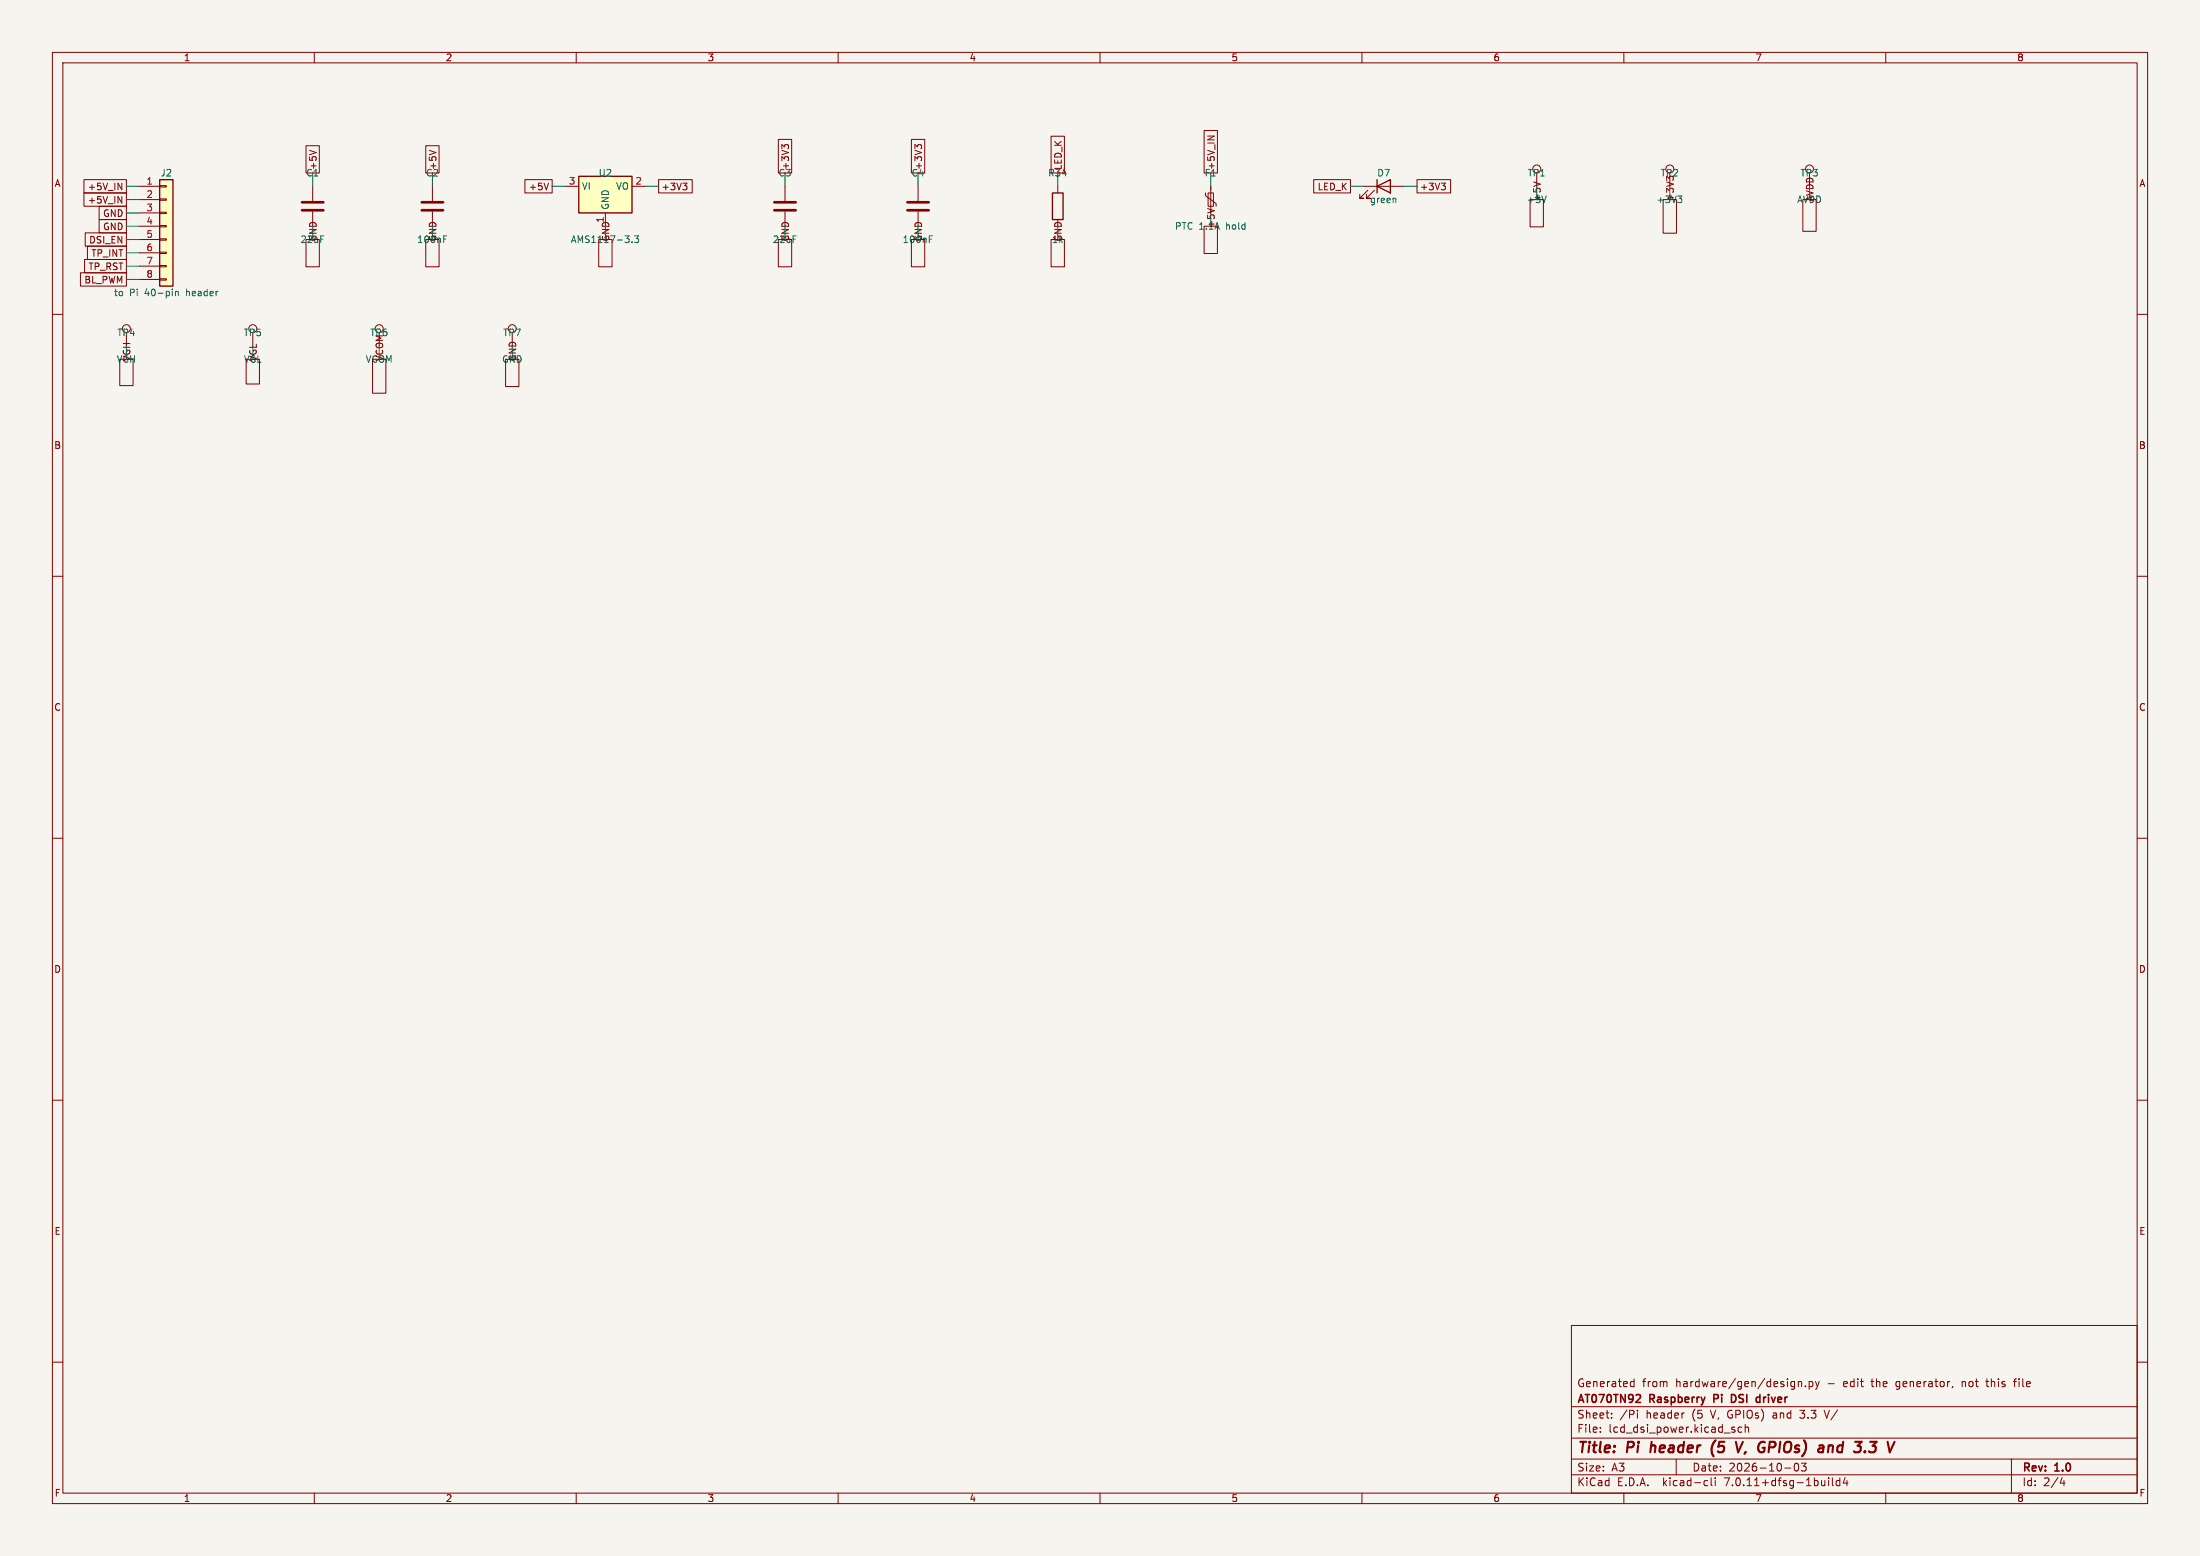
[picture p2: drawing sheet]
(kicad_sch
 (version 20230121)
 (generator eeschema)
 (paper "A3")
 (title_block
  (title "Pi header (5 V, GPIOs) and 3.3 V")
  (date "2026-10-03")
  (rev "1.0")
  (company "AT070TN92 Raspberry Pi DSI driver")
  (comment 1 "Generated from hardware/gen/design.py - edit the generator, not this file"))
 (lib_symbols
  (symbol "Connector:TestPoint"
   (pin_numbers hide)
   (pin_names
    (offset 0.762) hide) (in_bom yes) (on_board yes)
   (property "Reference" "TP" (at 0 6.858 0) (effects (font (size 1.27 1.27))))
   (property "Value" "TestPoint" (at 0 5.08 0) (effects (font (size 1.27 1.27))))
   (property "Footprint" "" (at 5.08 0 0) (effects (font (size 1.27 1.27)) hide))
   (property "Datasheet" "~" (at 5.08 0 0) (effects (font (size 1.27 1.27)) hide))
   (symbol "TestPoint_0_1"
    (circle (center 0 3.302) (radius 0.762) (stroke (width 0) (type default)) (fill (type none))))
   (symbol "TestPoint_1_1"
    (pin passive line (at 0 0 90) (length 2.54) (name "1" (effects (font (size 1.27 1.27)))) (number "1" (effects (font (size 1.27 1.27)))))))
  (symbol "Connector_Generic:Conn_01x08"
   (pin_names
    (offset 1.016) hide) (in_bom yes) (on_board yes)
   (property "Reference" "J" (at 0 10.16 0) (effects (font (size 1.27 1.27))))
   (property "Value" "Conn_01x08" (at 0 -12.7 0) (effects (font (size 1.27 1.27))))
   (property "Footprint" "" (at 0 0 0) (effects (font (size 1.27 1.27)) hide))
   (property "Datasheet" "~" (at 0 0 0) (effects (font (size 1.27 1.27)) hide))
   (symbol "Conn_01x08_1_1"
    (rectangle (start -1.27 -10.033) (end 0 -10.287) (stroke (width 0.1524) (type default)) (fill (type none)))
    (rectangle (start -1.27 -7.493) (end 0 -7.747) (stroke (width 0.1524) (type default)) (fill (type none)))
    (rectangle (start -1.27 -4.953) (end 0 -5.207) (stroke (width 0.1524) (type default)) (fill (type none)))
    (rectangle (start -1.27 -2.413) (end 0 -2.667) (stroke (width 0.1524) (type default)) (fill (type none)))
    (rectangle (start -1.27 0.127) (end 0 -0.127) (stroke (width 0.1524) (type default)) (fill (type none)))
    (rectangle (start -1.27 2.667) (end 0 2.413) (stroke (width 0.1524) (type default)) (fill (type none)))
    (rectangle (start -1.27 5.207) (end 0 4.953) (stroke (width 0.1524) (type default)) (fill (type none)))
    (rectangle (start -1.27 7.747) (end 0 7.493) (stroke (width 0.1524) (type default)) (fill (type none)))
    (rectangle (start -1.27 8.89) (end 1.27 -11.43) (stroke (width 0.254) (type default)) (fill (type background)))
    (pin passive line (at -5.08 7.62 0) (length 3.81) (name "Pin_1" (effects (font (size 1.27 1.27)))) (number "1" (effects (font (size 1.27 1.27)))))
    (pin passive line (at -5.08 5.08 0) (length 3.81) (name "Pin_2" (effects (font (size 1.27 1.27)))) (number "2" (effects (font (size 1.27 1.27)))))
    (pin passive line (at -5.08 2.54 0) (length 3.81) (name "Pin_3" (effects (font (size 1.27 1.27)))) (number "3" (effects (font (size 1.27 1.27)))))
    (pin passive line (at -5.08 0 0) (length 3.81) (name "Pin_4" (effects (font (size 1.27 1.27)))) (number "4" (effects (font (size 1.27 1.27)))))
    (pin passive line (at -5.08 -2.54 0) (length 3.81) (name "Pin_5" (effects (font (size 1.27 1.27)))) (number "5" (effects (font (size 1.27 1.27)))))
    (pin passive line (at -5.08 -5.08 0) (length 3.81) (name "Pin_6" (effects (font (size 1.27 1.27)))) (number "6" (effects (font (size 1.27 1.27)))))
    (pin passive line (at -5.08 -7.62 0) (length 3.81) (name "Pin_7" (effects (font (size 1.27 1.27)))) (number "7" (effects (font (size 1.27 1.27)))))
    (pin passive line (at -5.08 -10.16 0) (length 3.81) (name "Pin_8" (effects (font (size 1.27 1.27)))) (number "8" (effects (font (size 1.27 1.27)))))))
  (symbol "Device:C"
   (pin_numbers hide)
   (pin_names
    (offset 0.254)) (in_bom yes) (on_board yes)
   (property "Reference" "C" (at 0.635 2.54 0) (effects (font (size 1.27 1.27)) (justify left)))
   (property "Value" "C" (at 0.635 -2.54 0) (effects (font (size 1.27 1.27)) (justify left)))
   (property "Footprint" "" (at 0.9652 -3.81 0) (effects (font (size 1.27 1.27)) hide))
   (property "Datasheet" "~" (at 0 0 0) (effects (font (size 1.27 1.27)) hide))
   (symbol "C_0_1"
    (polyline (pts (xy -2.032 -0.762) (xy 2.032 -0.762)) (stroke (width 0.508) (type default)) (fill (type none)))
    (polyline (pts (xy -2.032 0.762) (xy 2.032 0.762)) (stroke (width 0.508) (type default)) (fill (type none))))
   (symbol "C_1_1"
    (pin passive line (at 0 3.81 270) (length 2.794) (name "~" (effects (font (size 1.27 1.27)))) (number "1" (effects (font (size 1.27 1.27)))))
    (pin passive line (at 0 -3.81 90) (length 2.794) (name "~" (effects (font (size 1.27 1.27)))) (number "2" (effects (font (size 1.27 1.27)))))))
  (symbol "Device:LED"
   (pin_numbers hide)
   (pin_names
    (offset 1.016) hide) (in_bom yes) (on_board yes)
   (property "Reference" "D" (at 0 2.54 0) (effects (font (size 1.27 1.27))))
   (property "Value" "LED" (at 0 -2.54 0) (effects (font (size 1.27 1.27))))
   (property "Footprint" "" (at 0 0 0) (effects (font (size 1.27 1.27)) hide))
   (property "Datasheet" "~" (at 0 0 0) (effects (font (size 1.27 1.27)) hide))
   (symbol "LED_0_1"
    (polyline (pts (xy -1.27 -1.27) (xy -1.27 1.27)) (stroke (width 0.254) (type default)) (fill (type none)))
    (polyline (pts (xy -1.27 0) (xy 1.27 0)) (stroke (width 0) (type default)) (fill (type none)))
    (polyline (pts (xy 1.27 -1.27) (xy 1.27 1.27) (xy -1.27 0) (xy 1.27 -1.27)) (stroke (width 0.254) (type default)) (fill (type none)))
    (polyline (pts (xy -3.048 -0.762) (xy -4.572 -2.286) (xy -3.81 -2.286) (xy -4.572 -2.286) (xy -4.572 -1.524)) (stroke (width 0) (type default)) (fill (type none)))
    (polyline (pts (xy -1.778 -0.762) (xy -3.302 -2.286) (xy -2.54 -2.286) (xy -3.302 -2.286) (xy -3.302 -1.524)) (stroke (width 0) (type default)) (fill (type none))))
   (symbol "LED_1_1"
    (pin passive line (at -3.81 0 0) (length 2.54) (name "K" (effects (font (size 1.27 1.27)))) (number "1" (effects (font (size 1.27 1.27)))))
    (pin passive line (at 3.81 0 180) (length 2.54) (name "A" (effects (font (size 1.27 1.27)))) (number "2" (effects (font (size 1.27 1.27)))))))
  (symbol "Device:Polyfuse_Small"
   (pin_numbers hide)
   (pin_names
    (offset 0)) (in_bom yes) (on_board yes)
   (property "Reference" "F" (at -1.905 0 90) (effects (font (size 1.27 1.27))))
   (property "Value" "Polyfuse_Small" (at 1.905 0 90) (effects (font (size 1.27 1.27))))
   (property "Footprint" "" (at 1.27 -5.08 0) (effects (font (size 1.27 1.27)) (justify left) hide))
   (property "Datasheet" "~" (at 0 0 0) (effects (font (size 1.27 1.27)) hide))
   (symbol "Polyfuse_Small_0_1"
    (rectangle (start -0.508 1.27) (end 0.508 -1.27) (stroke (width 0) (type default)) (fill (type none)))
    (polyline (pts (xy 0 2.54) (xy 0 -2.54)) (stroke (width 0) (type default)) (fill (type none)))
    (polyline (pts (xy -1.016 1.27) (xy -1.016 0.762) (xy 1.016 -0.762) (xy 1.016 -1.27)) (stroke (width 0) (type default)) (fill (type none))))
   (symbol "Polyfuse_Small_1_1"
    (pin passive line (at 0 2.54 270) (length 0.635) (name "~" (effects (font (size 1.27 1.27)))) (number "1" (effects (font (size 1.27 1.27)))))
    (pin passive line (at 0 -2.54 90) (length 0.635) (name "~" (effects (font (size 1.27 1.27)))) (number "2" (effects (font (size 1.27 1.27)))))))
  (symbol "Device:R"
   (pin_numbers hide)
   (pin_names
    (offset 0)) (in_bom yes) (on_board yes)
   (property "Reference" "R" (at 2.032 0 90) (effects (font (size 1.27 1.27))))
   (property "Value" "R" (at 0 0 90) (effects (font (size 1.27 1.27))))
   (property "Footprint" "" (at -1.778 0 90) (effects (font (size 1.27 1.27)) hide))
   (property "Datasheet" "~" (at 0 0 0) (effects (font (size 1.27 1.27)) hide))
   (symbol "R_0_1"
    (rectangle (start -1.016 -2.54) (end 1.016 2.54) (stroke (width 0.254) (type default)) (fill (type none))))
   (symbol "R_1_1"
    (pin passive line (at 0 3.81 270) (length 1.27) (name "~" (effects (font (size 1.27 1.27)))) (number "1" (effects (font (size 1.27 1.27)))))
    (pin passive line (at 0 -3.81 90) (length 1.27) (name "~" (effects (font (size 1.27 1.27)))) (number "2" (effects (font (size 1.27 1.27)))))))
  (symbol "Regulator_Linear:AMS1117-3.3" (in_bom yes) (on_board yes)
   (property "Reference" "U" (at -3.81 3.175 0) (effects (font (size 1.27 1.27))))
   (property "Value" "AMS1117-3.3" (at 0 3.175 0) (effects (font (size 1.27 1.27)) (justify left)))
   (property "Footprint" "Package_TO_SOT_SMD:SOT-223-3_TabPin2" (at 0 5.08 0) (effects (font (size 1.27 1.27)) hide))
   (property "Datasheet" "http://www.advanced-monolithic.com/pdf/ds1117.pdf" (at 2.54 -6.35 0) (effects (font (size 1.27 1.27)) hide))
   (symbol "AMS1117-3.3_0_1"
    (rectangle (start -5.08 -5.08) (end 5.08 1.905) (stroke (width 0.254) (type default)) (fill (type background))))
   (symbol "AMS1117-3.3_1_1"
    (pin power_in line (at 0 -7.62 90) (length 2.54) (name "GND" (effects (font (size 1.27 1.27)))) (number "1" (effects (font (size 1.27 1.27)))))
    (pin power_out line (at 7.62 0 180) (length 2.54) (name "VO" (effects (font (size 1.27 1.27)))) (number "2" (effects (font (size 1.27 1.27)))))
    (pin power_in line (at -7.62 0 0) (length 2.54) (name "VI" (effects (font (size 1.27 1.27)))) (number "3" (effects (font (size 1.27 1.27))))))))
 (symbol
  (lib_id "Connector_Generic:Conn_01x08") (at 31.75 43.18 0) (unit 1) (in_bom yes) (on_board yes) (dnp no)
  (property "Reference" "J2" (at 31.75 33.02 0) (effects (font (size 1.27 1.27))))
  (property "Value" "to Pi 40-pin header" (at 31.75 55.88 0) (effects (font (size 1.27 1.27))))
  (property "Footprint" "Connector_PinHeader_2.54mm:PinHeader_1x08_P2.54mm_Vertical" (at 31.75 43.18 0) (effects (font (size 1.27 1.27)) hide))
  (property "Datasheet" "" (at 31.75 43.18 0) (effects (font (size 1.27 1.27)) hide))
  (property "MPN" "1x8 2.54mm pin header" (at 31.75 43.18 0) (effects (font (size 1.27 1.27)) hide))
  (property "LCSC" "" (at 31.75 43.18 0) (effects (font (size 1.27 1.27)) hide)) (pin "1") (pin "2") (pin "3") (pin "4") (pin "5") (pin "6") (pin "7") (pin "8"))
 (wire (pts (xy 26.67 35.56) (xy 24.13 35.56)) (stroke (width 0) (type default)))
 (global_label "+5V_IN"
  (shape passive) (at 24.13 35.56 180) (fields_autoplaced) (effects (font (size 1.27 1.27)) (justify right))
  (property "Intersheetrefs" "${INTERSHEET_REFS}" (at 24.13 35.56 0) (effects (font (size 1.27 1.27)) hide)))
 (wire (pts (xy 26.67 38.1) (xy 24.13 38.1)) (stroke (width 0) (type default)))
 (global_label "+5V_IN"
  (shape passive) (at 24.13 38.1 180) (fields_autoplaced) (effects (font (size 1.27 1.27)) (justify right))
  (property "Intersheetrefs" "${INTERSHEET_REFS}" (at 24.13 38.1 0) (effects (font (size 1.27 1.27)) hide)))
 (wire (pts (xy 26.67 40.64) (xy 24.13 40.64)) (stroke (width 0) (type default)))
 (global_label "GND"
  (shape passive) (at 24.13 40.64 180) (fields_autoplaced) (effects (font (size 1.27 1.27)) (justify right))
  (property "Intersheetrefs" "${INTERSHEET_REFS}" (at 24.13 40.64 0) (effects (font (size 1.27 1.27)) hide)))
 (wire (pts (xy 26.67 43.18) (xy 24.13 43.18)) (stroke (width 0) (type default)))
 (global_label "GND"
  (shape passive) (at 24.13 43.18 180) (fields_autoplaced) (effects (font (size 1.27 1.27)) (justify right))
  (property "Intersheetrefs" "${INTERSHEET_REFS}" (at 24.13 43.18 0) (effects (font (size 1.27 1.27)) hide)))
 (wire (pts (xy 26.67 45.72) (xy 24.13 45.72)) (stroke (width 0) (type default)))
 (global_label "DSI_EN"
  (shape passive) (at 24.13 45.72 180) (fields_autoplaced) (effects (font (size 1.27 1.27)) (justify right))
  (property "Intersheetrefs" "${INTERSHEET_REFS}" (at 24.13 45.72 0) (effects (font (size 1.27 1.27)) hide)))
 (wire (pts (xy 26.67 48.26) (xy 24.13 48.26)) (stroke (width 0) (type default)))
 (global_label "TP_INT"
  (shape passive) (at 24.13 48.26 180) (fields_autoplaced) (effects (font (size 1.27 1.27)) (justify right))
  (property "Intersheetrefs" "${INTERSHEET_REFS}" (at 24.13 48.26 0) (effects (font (size 1.27 1.27)) hide)))
 (wire (pts (xy 26.67 50.8) (xy 24.13 50.8)) (stroke (width 0) (type default)))
 (global_label "TP_RST"
  (shape passive) (at 24.13 50.8 180) (fields_autoplaced) (effects (font (size 1.27 1.27)) (justify right))
  (property "Intersheetrefs" "${INTERSHEET_REFS}" (at 24.13 50.8 0) (effects (font (size 1.27 1.27)) hide)))
 (wire (pts (xy 26.67 53.34) (xy 24.13 53.34)) (stroke (width 0) (type default)))
 (global_label "BL_PWM"
  (shape passive) (at 24.13 53.34 180) (fields_autoplaced) (effects (font (size 1.27 1.27)) (justify right))
  (property "Intersheetrefs" "${INTERSHEET_REFS}" (at 24.13 53.34 0) (effects (font (size 1.27 1.27)) hide)))
 (symbol
  (lib_id "Device:Polyfuse_Small") (at 231.14 38.1 0) (unit 1) (in_bom yes) (on_board yes) (dnp no)
  (property "Reference" "F1" (at 231.14 33.02 0) (effects (font (size 1.27 1.27))))
  (property "Value" "PTC 1.1A hold" (at 231.14 43.18 0) (effects (font (size 1.27 1.27))))
  (property "Footprint" "Fuse:Fuse_1206_3216Metric" (at 231.14 38.1 0) (effects (font (size 1.27 1.27)) hide))
  (property "Datasheet" "" (at 231.14 38.1 0) (effects (font (size 1.27 1.27)) hide))
  (property "MPN" "1206L110/16 (or BSMD1206-110)" (at 231.14 38.1 0) (effects (font (size 1.27 1.27)) hide))
  (property "LCSC" "" (at 231.14 38.1 0) (effects (font (size 1.27 1.27)) hide)) (pin "1") (pin "2"))
 (wire (pts (xy 231.14 35.56) (xy 231.14 33.02)) (stroke (width 0) (type default)))
 (global_label "+5V_IN"
  (shape passive) (at 231.14 33.02 90) (fields_autoplaced) (effects (font (size 1.27 1.27)) (justify left))
  (property "Intersheetrefs" "${INTERSHEET_REFS}" (at 231.14 33.02 0) (effects (font (size 1.27 1.27)) hide)))
 (wire (pts (xy 231.14 40.64) (xy 231.14 43.18)) (stroke (width 0) (type default)))
 (global_label "+5V"
  (shape passive) (at 231.14 43.18 270) (fields_autoplaced) (effects (font (size 1.27 1.27)) (justify left))
  (property "Intersheetrefs" "${INTERSHEET_REFS}" (at 231.14 43.18 0) (effects (font (size 1.27 1.27)) hide)))
 (symbol
  (lib_id "Device:C") (at 59.69 39.37 0) (unit 1) (in_bom yes) (on_board yes) (dnp no)
  (property "Reference" "C1" (at 59.69 33.02 0) (effects (font (size 1.27 1.27))))
  (property "Value" "22uF" (at 59.69 45.72 0) (effects (font (size 1.27 1.27))))
  (property "Footprint" "Capacitor_SMD:C_0805_2012Metric" (at 59.69 39.37 0) (effects (font (size 1.27 1.27)) hide))
  (property "Datasheet" "" (at 59.69 39.37 0) (effects (font (size 1.27 1.27)) hide))
  (property "MPN" "" (at 59.69 39.37 0) (effects (font (size 1.27 1.27)) hide))
  (property "LCSC" "" (at 59.69 39.37 0) (effects (font (size 1.27 1.27)) hide)) (pin "1") (pin "2"))
 (wire (pts (xy 59.69 35.56) (xy 59.69 33.02)) (stroke (width 0) (type default)))
 (global_label "+5V"
  (shape passive) (at 59.69 33.02 90) (fields_autoplaced) (effects (font (size 1.27 1.27)) (justify left))
  (property "Intersheetrefs" "${INTERSHEET_REFS}" (at 59.69 33.02 0) (effects (font (size 1.27 1.27)) hide)))
 (wire (pts (xy 59.69 43.18) (xy 59.69 45.72)) (stroke (width 0) (type default)))
 (global_label "GND"
  (shape passive) (at 59.69 45.72 270) (fields_autoplaced) (effects (font (size 1.27 1.27)) (justify left))
  (property "Intersheetrefs" "${INTERSHEET_REFS}" (at 59.69 45.72 0) (effects (font (size 1.27 1.27)) hide)))
 (symbol
  (lib_id "Device:C") (at 82.55 39.37 0) (unit 1) (in_bom yes) (on_board yes) (dnp no)
  (property "Reference" "C2" (at 82.55 33.02 0) (effects (font (size 1.27 1.27))))
  (property "Value" "100nF" (at 82.55 45.72 0) (effects (font (size 1.27 1.27))))
  (property "Footprint" "Capacitor_SMD:C_0603_1608Metric" (at 82.55 39.37 0) (effects (font (size 1.27 1.27)) hide))
  (property "Datasheet" "" (at 82.55 39.37 0) (effects (font (size 1.27 1.27)) hide))
  (property "MPN" "" (at 82.55 39.37 0) (effects (font (size 1.27 1.27)) hide))
  (property "LCSC" "C14663" (at 82.55 39.37 0) (effects (font (size 1.27 1.27)) hide)) (pin "1") (pin "2"))
 (wire (pts (xy 82.55 35.56) (xy 82.55 33.02)) (stroke (width 0) (type default)))
 (global_label "+5V"
  (shape passive) (at 82.55 33.02 90) (fields_autoplaced) (effects (font (size 1.27 1.27)) (justify left))
  (property "Intersheetrefs" "${INTERSHEET_REFS}" (at 82.55 33.02 0) (effects (font (size 1.27 1.27)) hide)))
 (wire (pts (xy 82.55 43.18) (xy 82.55 45.72)) (stroke (width 0) (type default)))
 (global_label "GND"
  (shape passive) (at 82.55 45.72 270) (fields_autoplaced) (effects (font (size 1.27 1.27)) (justify left))
  (property "Intersheetrefs" "${INTERSHEET_REFS}" (at 82.55 45.72 0) (effects (font (size 1.27 1.27)) hide)))
 (symbol
  (lib_id "Regulator_Linear:AMS1117-3.3") (at 115.57 35.56 0) (unit 1) (in_bom yes) (on_board yes) (dnp no)
  (property "Reference" "U2" (at 115.57 33.02 0) (effects (font (size 1.27 1.27))))
  (property "Value" "AMS1117-3.3" (at 115.57 45.72 0) (effects (font (size 1.27 1.27))))
  (property "Footprint" "Package_TO_SOT_SMD:SOT-223-3_TabPin2" (at 115.57 35.56 0) (effects (font (size 1.27 1.27)) hide))
  (property "Datasheet" "" (at 115.57 35.56 0) (effects (font (size 1.27 1.27)) hide))
  (property "MPN" "AMS1117-3.3" (at 115.57 35.56 0) (effects (font (size 1.27 1.27)) hide))
  (property "LCSC" "C6186" (at 115.57 35.56 0) (effects (font (size 1.27 1.27)) hide)) (pin "1") (pin "2") (pin "3"))
 (wire (pts (xy 115.57 43.18) (xy 115.57 45.72)) (stroke (width 0) (type default)))
 (global_label "GND"
  (shape passive) (at 115.57 45.72 270) (fields_autoplaced) (effects (font (size 1.27 1.27)) (justify left))
  (property "Intersheetrefs" "${INTERSHEET_REFS}" (at 115.57 45.72 0) (effects (font (size 1.27 1.27)) hide)))
 (wire (pts (xy 123.19 35.56) (xy 125.73 35.56)) (stroke (width 0) (type default)))
 (global_label "+3V3"
  (shape passive) (at 125.73 35.56 0) (fields_autoplaced) (effects (font (size 1.27 1.27)) (justify left))
  (property "Intersheetrefs" "${INTERSHEET_REFS}" (at 125.73 35.56 0) (effects (font (size 1.27 1.27)) hide)))
 (wire (pts (xy 107.95 35.56) (xy 105.41 35.56)) (stroke (width 0) (type default)))
 (global_label "+5V"
  (shape passive) (at 105.41 35.56 180) (fields_autoplaced) (effects (font (size 1.27 1.27)) (justify right))
  (property "Intersheetrefs" "${INTERSHEET_REFS}" (at 105.41 35.56 0) (effects (font (size 1.27 1.27)) hide)))
 (symbol
  (lib_id "Device:C") (at 149.86 39.37 0) (unit 1) (in_bom yes) (on_board yes) (dnp no)
  (property "Reference" "C3" (at 149.86 33.02 0) (effects (font (size 1.27 1.27))))
  (property "Value" "22uF" (at 149.86 45.72 0) (effects (font (size 1.27 1.27))))
  (property "Footprint" "Capacitor_SMD:C_0805_2012Metric" (at 149.86 39.37 0) (effects (font (size 1.27 1.27)) hide))
  (property "Datasheet" "" (at 149.86 39.37 0) (effects (font (size 1.27 1.27)) hide))
  (property "MPN" "" (at 149.86 39.37 0) (effects (font (size 1.27 1.27)) hide))
  (property "LCSC" "" (at 149.86 39.37 0) (effects (font (size 1.27 1.27)) hide)) (pin "1") (pin "2"))
 (wire (pts (xy 149.86 35.56) (xy 149.86 33.02)) (stroke (width 0) (type default)))
 (global_label "+3V3"
  (shape passive) (at 149.86 33.02 90) (fields_autoplaced) (effects (font (size 1.27 1.27)) (justify left))
  (property "Intersheetrefs" "${INTERSHEET_REFS}" (at 149.86 33.02 0) (effects (font (size 1.27 1.27)) hide)))
 (wire (pts (xy 149.86 43.18) (xy 149.86 45.72)) (stroke (width 0) (type default)))
 (global_label "GND"
  (shape passive) (at 149.86 45.72 270) (fields_autoplaced) (effects (font (size 1.27 1.27)) (justify left))
  (property "Intersheetrefs" "${INTERSHEET_REFS}" (at 149.86 45.72 0) (effects (font (size 1.27 1.27)) hide)))
 (symbol
  (lib_id "Device:C") (at 175.26 39.37 0) (unit 1) (in_bom yes) (on_board yes) (dnp no)
  (property "Reference" "C4" (at 175.26 33.02 0) (effects (font (size 1.27 1.27))))
  (property "Value" "100nF" (at 175.26 45.72 0) (effects (font (size 1.27 1.27))))
  (property "Footprint" "Capacitor_SMD:C_0603_1608Metric" (at 175.26 39.37 0) (effects (font (size 1.27 1.27)) hide))
  (property "Datasheet" "" (at 175.26 39.37 0) (effects (font (size 1.27 1.27)) hide))
  (property "MPN" "" (at 175.26 39.37 0) (effects (font (size 1.27 1.27)) hide))
  (property "LCSC" "C14663" (at 175.26 39.37 0) (effects (font (size 1.27 1.27)) hide)) (pin "1") (pin "2"))
 (wire (pts (xy 175.26 35.56) (xy 175.26 33.02)) (stroke (width 0) (type default)))
 (global_label "+3V3"
  (shape passive) (at 175.26 33.02 90) (fields_autoplaced) (effects (font (size 1.27 1.27)) (justify left))
  (property "Intersheetrefs" "${INTERSHEET_REFS}" (at 175.26 33.02 0) (effects (font (size 1.27 1.27)) hide)))
 (wire (pts (xy 175.26 43.18) (xy 175.26 45.72)) (stroke (width 0) (type default)))
 (global_label "GND"
  (shape passive) (at 175.26 45.72 270) (fields_autoplaced) (effects (font (size 1.27 1.27)) (justify left))
  (property "Intersheetrefs" "${INTERSHEET_REFS}" (at 175.26 45.72 0) (effects (font (size 1.27 1.27)) hide)))
 (symbol
  (lib_id "Device:LED") (at 264.16 35.56 0) (unit 1) (in_bom yes) (on_board yes) (dnp no)
  (property "Reference" "D7" (at 264.16 33.02 0) (effects (font (size 1.27 1.27))))
  (property "Value" "green" (at 264.16 38.1 0) (effects (font (size 1.27 1.27))))
  (property "Footprint" "LED_SMD:LED_0603_1608Metric" (at 264.16 35.56 0) (effects (font (size 1.27 1.27)) hide))
  (property "Datasheet" "" (at 264.16 35.56 0) (effects (font (size 1.27 1.27)) hide))
  (property "MPN" "" (at 264.16 35.56 0) (effects (font (size 1.27 1.27)) hide))
  (property "LCSC" "" (at 264.16 35.56 0) (effects (font (size 1.27 1.27)) hide)) (pin "1") (pin "2"))
 (wire (pts (xy 260.35 35.56) (xy 257.81 35.56)) (stroke (width 0) (type default)))
 (global_label "LED_K"
  (shape passive) (at 257.81 35.56 180) (fields_autoplaced) (effects (font (size 1.27 1.27)) (justify right))
  (property "Intersheetrefs" "${INTERSHEET_REFS}" (at 257.81 35.56 0) (effects (font (size 1.27 1.27)) hide)))
 (wire (pts (xy 267.97 35.56) (xy 270.51 35.56)) (stroke (width 0) (type default)))
 (global_label "+3V3"
  (shape passive) (at 270.51 35.56 0) (fields_autoplaced) (effects (font (size 1.27 1.27)) (justify left))
  (property "Intersheetrefs" "${INTERSHEET_REFS}" (at 270.51 35.56 0) (effects (font (size 1.27 1.27)) hide)))
 (symbol
  (lib_id "Device:R") (at 201.93 39.37 0) (unit 1) (in_bom yes) (on_board yes) (dnp no)
  (property "Reference" "R34" (at 201.93 33.02 0) (effects (font (size 1.27 1.27))))
  (property "Value" "1k" (at 201.93 45.72 0) (effects (font (size 1.27 1.27))))
  (property "Footprint" "Resistor_SMD:R_0603_1608Metric" (at 201.93 39.37 0) (effects (font (size 1.27 1.27)) hide))
  (property "Datasheet" "" (at 201.93 39.37 0) (effects (font (size 1.27 1.27)) hide))
  (property "MPN" "" (at 201.93 39.37 0) (effects (font (size 1.27 1.27)) hide))
  (property "LCSC" "C21190" (at 201.93 39.37 0) (effects (font (size 1.27 1.27)) hide)) (pin "1") (pin "2"))
 (wire (pts (xy 201.93 35.56) (xy 201.93 33.02)) (stroke (width 0) (type default)))
 (global_label "LED_K"
  (shape passive) (at 201.93 33.02 90) (fields_autoplaced) (effects (font (size 1.27 1.27)) (justify left))
  (property "Intersheetrefs" "${INTERSHEET_REFS}" (at 201.93 33.02 0) (effects (font (size 1.27 1.27)) hide)))
 (wire (pts (xy 201.93 43.18) (xy 201.93 45.72)) (stroke (width 0) (type default)))
 (global_label "GND"
  (shape passive) (at 201.93 45.72 270) (fields_autoplaced) (effects (font (size 1.27 1.27)) (justify left))
  (property "Intersheetrefs" "${INTERSHEET_REFS}" (at 201.93 45.72 0) (effects (font (size 1.27 1.27)) hide)))
 (symbol
  (lib_id "Connector:TestPoint") (at 293.37 35.56 0) (unit 1) (in_bom yes) (on_board yes) (dnp no)
  (property "Reference" "TP1" (at 293.37 33.02 0) (effects (font (size 1.27 1.27))))
  (property "Value" "+5V" (at 293.37 38.1 0) (effects (font (size 1.27 1.27))))
  (property "Footprint" "TestPoint:TestPoint_Pad_D1.0mm" (at 293.37 35.56 0) (effects (font (size 1.27 1.27)) hide))
  (property "Datasheet" "" (at 293.37 35.56 0) (effects (font (size 1.27 1.27)) hide))
  (property "MPN" "" (at 293.37 35.56 0) (effects (font (size 1.27 1.27)) hide))
  (property "LCSC" "" (at 293.37 35.56 0) (effects (font (size 1.27 1.27)) hide)) (pin "1"))
 (wire (pts (xy 293.37 35.56) (xy 293.37 38.1)) (stroke (width 0) (type default)))
 (global_label "+5V"
  (shape passive) (at 293.37 38.1 270) (fields_autoplaced) (effects (font (size 1.27 1.27)) (justify left))
  (property "Intersheetrefs" "${INTERSHEET_REFS}" (at 293.37 38.1 0) (effects (font (size 1.27 1.27)) hide)))
 (symbol
  (lib_id "Connector:TestPoint") (at 318.77 35.56 0) (unit 1) (in_bom yes) (on_board yes) (dnp no)
  (property "Reference" "TP2" (at 318.77 33.02 0) (effects (font (size 1.27 1.27))))
  (property "Value" "+3V3" (at 318.77 38.1 0) (effects (font (size 1.27 1.27))))
  (property "Footprint" "TestPoint:TestPoint_Pad_D1.0mm" (at 318.77 35.56 0) (effects (font (size 1.27 1.27)) hide))
  (property "Datasheet" "" (at 318.77 35.56 0) (effects (font (size 1.27 1.27)) hide))
  (property "MPN" "" (at 318.77 35.56 0) (effects (font (size 1.27 1.27)) hide))
  (property "LCSC" "" (at 318.77 35.56 0) (effects (font (size 1.27 1.27)) hide)) (pin "1"))
 (wire (pts (xy 318.77 35.56) (xy 318.77 38.1)) (stroke (width 0) (type default)))
 (global_label "+3V3"
  (shape passive) (at 318.77 38.1 270) (fields_autoplaced) (effects (font (size 1.27 1.27)) (justify left))
  (property "Intersheetrefs" "${INTERSHEET_REFS}" (at 318.77 38.1 0) (effects (font (size 1.27 1.27)) hide)))
 (symbol
  (lib_id "Connector:TestPoint") (at 345.44 35.56 0) (unit 1) (in_bom yes) (on_board yes) (dnp no)
  (property "Reference" "TP3" (at 345.44 33.02 0) (effects (font (size 1.27 1.27))))
  (property "Value" "AVDD" (at 345.44 38.1 0) (effects (font (size 1.27 1.27))))
  (property "Footprint" "TestPoint:TestPoint_Pad_D1.0mm" (at 345.44 35.56 0) (effects (font (size 1.27 1.27)) hide))
  (property "Datasheet" "" (at 345.44 35.56 0) (effects (font (size 1.27 1.27)) hide))
  (property "MPN" "" (at 345.44 35.56 0) (effects (font (size 1.27 1.27)) hide))
  (property "LCSC" "" (at 345.44 35.56 0) (effects (font (size 1.27 1.27)) hide)) (pin "1"))
 (wire (pts (xy 345.44 35.56) (xy 345.44 38.1)) (stroke (width 0) (type default)))
 (global_label "AVDD"
  (shape passive) (at 345.44 38.1 270) (fields_autoplaced) (effects (font (size 1.27 1.27)) (justify left))
  (property "Intersheetrefs" "${INTERSHEET_REFS}" (at 345.44 38.1 0) (effects (font (size 1.27 1.27)) hide)))
 (symbol
  (lib_id "Connector:TestPoint") (at 24.13 66.04 0) (unit 1) (in_bom yes) (on_board yes) (dnp no)
  (property "Reference" "TP4" (at 24.13 63.5 0) (effects (font (size 1.27 1.27))))
  (property "Value" "VGH" (at 24.13 68.58 0) (effects (font (size 1.27 1.27))))
  (property "Footprint" "TestPoint:TestPoint_Pad_D1.0mm" (at 24.13 66.04 0) (effects (font (size 1.27 1.27)) hide))
  (property "Datasheet" "" (at 24.13 66.04 0) (effects (font (size 1.27 1.27)) hide))
  (property "MPN" "" (at 24.13 66.04 0) (effects (font (size 1.27 1.27)) hide))
  (property "LCSC" "" (at 24.13 66.04 0) (effects (font (size 1.27 1.27)) hide)) (pin "1"))
 (wire (pts (xy 24.13 66.04) (xy 24.13 68.58)) (stroke (width 0) (type default)))
 (global_label "VGH"
  (shape passive) (at 24.13 68.58 270) (fields_autoplaced) (effects (font (size 1.27 1.27)) (justify left))
  (property "Intersheetrefs" "${INTERSHEET_REFS}" (at 24.13 68.58 0) (effects (font (size 1.27 1.27)) hide)))
 (symbol
  (lib_id "Connector:TestPoint") (at 48.26 66.04 0) (unit 1) (in_bom yes) (on_board yes) (dnp no)
  (property "Reference" "TP5" (at 48.26 63.5 0) (effects (font (size 1.27 1.27))))
  (property "Value" "VGL" (at 48.26 68.58 0) (effects (font (size 1.27 1.27))))
  (property "Footprint" "TestPoint:TestPoint_Pad_D1.0mm" (at 48.26 66.04 0) (effects (font (size 1.27 1.27)) hide))
  (property "Datasheet" "" (at 48.26 66.04 0) (effects (font (size 1.27 1.27)) hide))
  (property "MPN" "" (at 48.26 66.04 0) (effects (font (size 1.27 1.27)) hide))
  (property "LCSC" "" (at 48.26 66.04 0) (effects (font (size 1.27 1.27)) hide)) (pin "1"))
 (wire (pts (xy 48.26 66.04) (xy 48.26 68.58)) (stroke (width 0) (type default)))
 (global_label "VGL"
  (shape passive) (at 48.26 68.58 270) (fields_autoplaced) (effects (font (size 1.27 1.27)) (justify left))
  (property "Intersheetrefs" "${INTERSHEET_REFS}" (at 48.26 68.58 0) (effects (font (size 1.27 1.27)) hide)))
 (symbol
  (lib_id "Connector:TestPoint") (at 72.39 66.04 0) (unit 1) (in_bom yes) (on_board yes) (dnp no)
  (property "Reference" "TP6" (at 72.39 63.5 0) (effects (font (size 1.27 1.27))))
  (property "Value" "VCOM" (at 72.39 68.58 0) (effects (font (size 1.27 1.27))))
  (property "Footprint" "TestPoint:TestPoint_Pad_D1.0mm" (at 72.39 66.04 0) (effects (font (size 1.27 1.27)) hide))
  (property "Datasheet" "" (at 72.39 66.04 0) (effects (font (size 1.27 1.27)) hide))
  (property "MPN" "" (at 72.39 66.04 0) (effects (font (size 1.27 1.27)) hide))
  (property "LCSC" "" (at 72.39 66.04 0) (effects (font (size 1.27 1.27)) hide)) (pin "1"))
 (wire (pts (xy 72.39 66.04) (xy 72.39 68.58)) (stroke (width 0) (type default)))
 (global_label "VCOM"
  (shape passive) (at 72.39 68.58 270) (fields_autoplaced) (effects (font (size 1.27 1.27)) (justify left))
  (property "Intersheetrefs" "${INTERSHEET_REFS}" (at 72.39 68.58 0) (effects (font (size 1.27 1.27)) hide)))
 (symbol
  (lib_id "Connector:TestPoint") (at 97.79 66.04 0) (unit 1) (in_bom yes) (on_board yes) (dnp no)
  (property "Reference" "TP7" (at 97.79 63.5 0) (effects (font (size 1.27 1.27))))
  (property "Value" "GND" (at 97.79 68.58 0) (effects (font (size 1.27 1.27))))
  (property "Footprint" "TestPoint:TestPoint_Pad_D1.0mm" (at 97.79 66.04 0) (effects (font (size 1.27 1.27)) hide))
  (property "Datasheet" "" (at 97.79 66.04 0) (effects (font (size 1.27 1.27)) hide))
  (property "MPN" "" (at 97.79 66.04 0) (effects (font (size 1.27 1.27)) hide))
  (property "LCSC" "" (at 97.79 66.04 0) (effects (font (size 1.27 1.27)) hide)) (pin "1"))
 (wire (pts (xy 97.79 66.04) (xy 97.79 68.58)) (stroke (width 0) (type default)))
 (global_label "GND"
  (shape passive) (at 97.79 68.58 270) (fields_autoplaced) (effects (font (size 1.27 1.27)) (justify left))
  (property "Intersheetrefs" "${INTERSHEET_REFS}" (at 97.79 68.58 0) (effects (font (size 1.27 1.27)) hide))))
